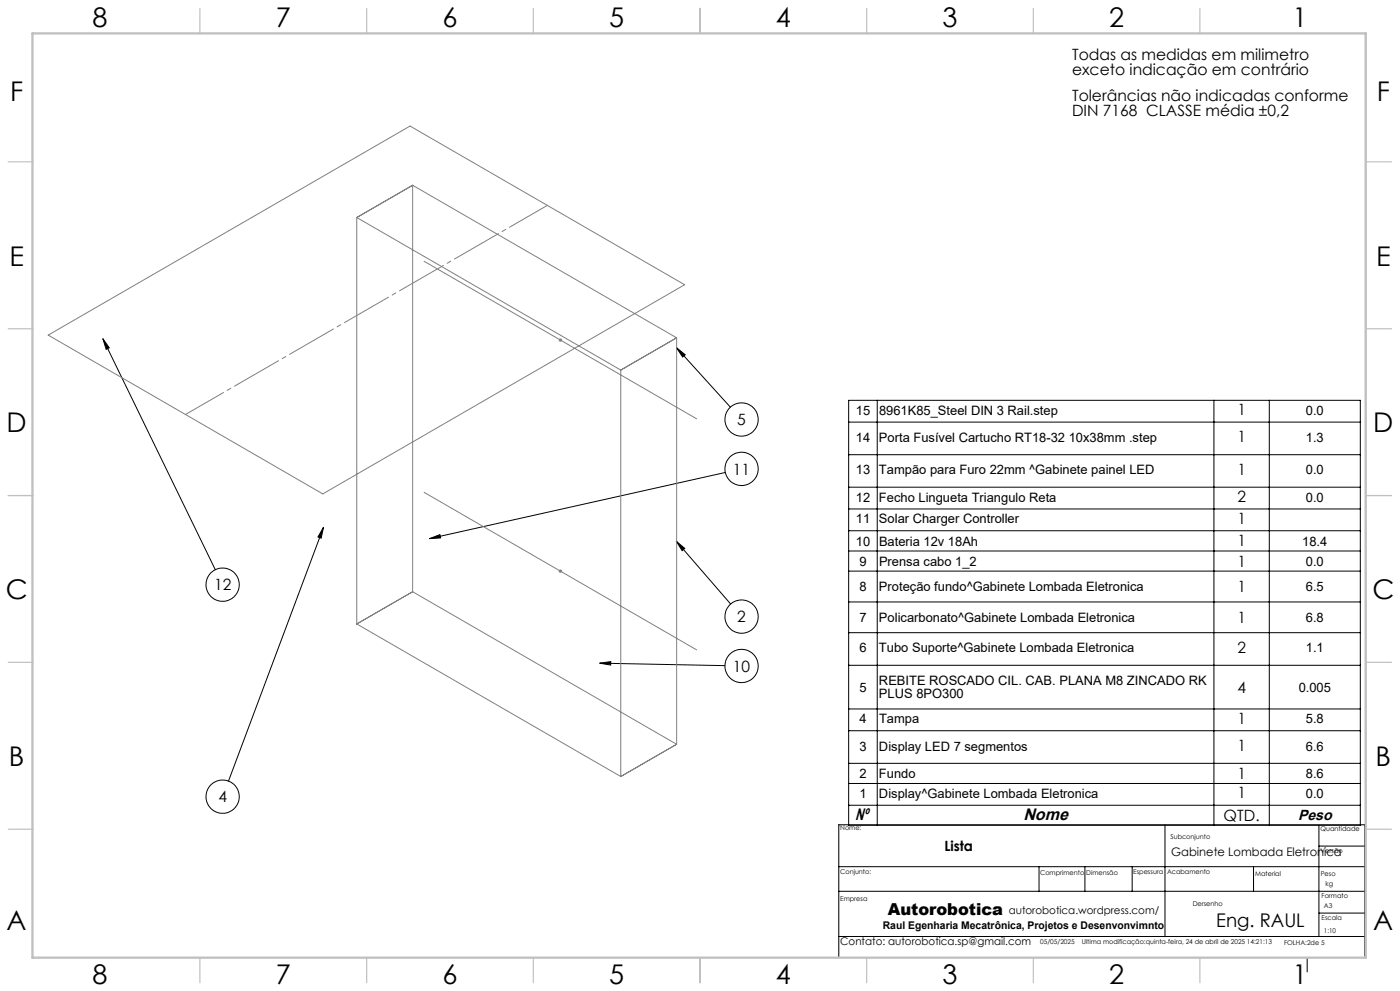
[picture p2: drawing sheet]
<svg xmlns="http://www.w3.org/2000/svg" width="420mm" height="297mm" viewBox="0 0 420 297" stroke-linecap="round" stroke-linejoin="round" font-family="sans-serif">
<g fill="none" stroke="#808080" stroke-width=".3">
<path d="M123.8 55.5l79.2 45.7M123.8 55.5l-16.8 9.7M123.8 55.5v121.8M107 65.2l79.2 45.7M107 65.2v121.8M127.2 78.3l81.8 47.2M14.5 100.4l108.5-62.6 82.4 47.5-108.6 62.7zM167.6 101.9h1M167.7 101.6l.8 .7M168.1 101.4v1M168.5 101.6l-.8 .7M186.2 110.9v121.8"/>
<path d="M203 101.2l-16.8 9.7M203 101.2v121.9M127.2 147.6l81.8 47.2M123.8 177.3l79.2 45.8M123.8 177.3l-16.8 9.7M167.6 171.2h1M167.7 170.8l.8 .7M168.1 170.7v1M168.5 170.8l-.8 .7M107 187l79.2 45.7M203 223.1l-16.8 9.6"/>
</g>
<g fill="none" stroke="#000" stroke-width=".3">
<path d="M30.9 101.5l33.7 69.2M30.9 101.5l1.9 2.7-.9 .5zM203 104.2l16.1 17.8M203 104.2l2.6 2.1-.8 .7zM254.6 120h153.5v127.3h-153.5zM263.2 120v127.3M364.2 120v127.3M380.8 120v127.3M254.6 126.5h153.5M254.6 136.3h153.5M97 158l-28.5 76.1M97 158l-.7 3.3-.9-.4z"/>
<path d="M217.6 141.6l-88.7 19.8M254.6 146h153.5M254.6 152.5h153.5M254.6 159.1h153.5M128.9 161.4l3.1-1.2 .2 1zM202.9 162.2l16.3 18.8M202.9 162.2l2.5 2.2-.8 .6zM254.6 165.1h153.5M254.6 171.2h153.5M179.9 198.8l37.6 .7M179.9 198.8l3.3-.5v1zM254.6 180.4h153.5"/>
<path d="M254.6 189.6h153.5M254.6 199.4h153.5M254.6 212.5h153.5M254.6 219h153.5M254.6 228.8h153.5M254.6 234.8h153.5M251.6 259.7h157.8M254.6 241.3h153.5M311.7 259.7v7.4M325.5 259.7v7.4M339.7 259.7v7.4M349.5 247.3v33.3"/>
<path d="M376.1 259.7v7.4M395.7 253.6h13.7M395.7 247.4v33.3M251.6 267.1h157.8M395.7 273.6h13.7M251.6 280.7h157.8M251.6 287v-39.8h157.8v39.8M392.1 287v4.3"/>
<circle cx="222.5" cy="125.7" r="5"/>
<circle cx="222.5" cy="140.5" r="5"/>
<circle cx="66.8" cy="175.2" r="5"/>
<circle cx="222.5" cy="184.8" r="5"/>
<circle cx="222.5" cy="199.6" r="5"/>
<circle cx="66.8" cy="238.8" r="5"/>
</g>
<g fill="none" stroke="#c0c0c0" stroke-width=".35">
<path d="M60 2.5v7.5M110 2.5v7.5M160 2.5v7.5M210 2.5v7.5M260 2.5v7.5M310 2.5v7.5M360 2.5v7.5M2.5 48.5h7.5M410 48.5h7.5M2.5 98.5h7.5M410 98.5h7.5M2.5 148.5h7.5"/>
<path d="M410 148.5h7.5M2.5 198.5h7.5M410 198.5h7.5M2.5 248.5h7.5M410 248.5h7.5M60 287v7.5M110 287v7.5M160 287v7.5M210 287v7.5M260 287v7.5M310 287v7.5M360 287v7.5"/>
</g>
<path d="M9.7 10h400v277h-400z" fill="none" stroke="#c0c0c0" stroke-width=".7"/>
<path d="M55.7 124.2l108.5-62.7" fill="none" stroke="#808080" stroke-width=".3" stroke-dasharray="15.2 1.3 1.3 1.3" stroke-dashoffset="2.1"/>
<path d="M203 104.2l2.6 2.1-.8 .7zM128.9 161.4l3.1-1.2 .2 1zM202.9 162.2l2.5 2.2-.8 .6zM179.9 198.8l3.3-.5v1zM97 158l-.7 3.3-.9-.4zM30.9 101.5l1.9 2.7-.9 .5z" fill="#000"/>
<g font-size="8.1">
<text x="27.8" y="8">8</text>
<text x="82.8" y="8">7</text>
<text x="132.8" y="8">6</text>
<text x="182.8" y="8">5</text>
<text x="232.8" y="8">4</text>
<text x="282.8" y="8">3</text>
<text x="332.8" y="8">2</text>
<text x="387.8" y="8">1</text>
<text x="3" y="30.4">F</text>
<text x="413" y="30.4">F</text>
<text x="2.8" y="79.6">E</text>
<text x="412.8" y="79.6">E</text>
<text x="2" y="129.6">D</text>
<text x="412" y="129.6">D</text>
<text x="1.7" y="179.6">C</text>
<text x="411.7" y="179.6">C</text>
<text x="2.7" y="229.6">B</text>
<text x="412.7" y="229.6">B</text>
<text x="2" y="278.9">A</text>
<text x="412" y="278.9">A</text>
<text x="27.8" y="295">8</text>
<text x="82.8" y="295">7</text>
<text x="132.8" y="295">6</text>
<text x="182.8" y="295">5</text>
<text x="232.8" y="295">4</text>
<text x="282.8" y="295">3</text>
<text x="332.8" y="295">2</text>
<text x="387.8" y="295">1</text>
</g>
<text font-size="5.6" x="364.9" y="277.8">Eng. RAUL</text>
<g font-size="5">
<text x="256.5" y="245.9">Nº</text>
<text x="307" y="245.9">Nome</text>
</g>
<text font-size="4.9" x="266.3" y="274.2">Autorobotica</text>
<g font-size="4.7">
<text x="321.6" y="18">Todas as medidas em milimetro</text>
<text x="321.6" y="22.5">exceto indicação em contrário</text>
<text x="321.6" y="30.2">Tolerâncias não indicadas conforme</text>
<text x="321.6" y="34.7">DIN 7168 CLASSE média ±0,2</text>
<text x="371.2" y="124.5">1</text>
<text x="221.2" y="127.4">5</text>
<text x="371.2" y="132.6">1</text>
<text x="219.9" y="142.2">11</text>
<text x="371.2" y="142.4">1</text>
<text x="371.2" y="150.5">2</text>
<text x="371.2" y="157">1</text>
<text x="371.2" y="163.8">1</text>
<text x="371.2" y="169.8">1</text>
<text x="64.2" y="176.9">12</text>
<text x="371.2" y="177.5">1</text>
<text x="221.2" y="186.5">2</text>
<text x="371.2" y="186.7">1</text>
<text x="371.2" y="195.7">2</text>
<text x="219.9" y="201.3">10</text>
<text x="371.2" y="207.6">4</text>
<text x="371.2" y="217">1</text>
<text x="371.2" y="225.1">1</text>
<text x="371.2" y="233.5">1</text>
<text x="371.2" y="239.3">1</text>
<text x="65.5" y="240.5">4</text>
<text x="367.1" y="246">QTD.</text>
</g>
<text font-size="4.4" x="389.4" y="245.9">Peso</text>
<text font-size="4.2" x="283.3" y="254.9">Lista</text>
<g font-size="3.9">
<text x="256.7" y="124.3">15</text>
<text x="263.7" y="124.3">8961K85_Steel DIN 3 Rail.step</text>
<text x="391.8" y="124.3">0.0</text>
<text x="256.7" y="132.4">14</text>
<text x="263.7" y="132.4">Porta Fusível Cartucho RT18-32 10x38mm .step</text>
<text x="391.8" y="132.4">1.3</text>
<text x="256.7" y="142.2">13</text>
<text x="263.7" y="142.2">Tampão para Furo 22mm ^Gabinete painel LED</text>
<text x="391.8" y="142.2">0.0</text>
<text x="256.7" y="150.3">12</text>
<text x="263.7" y="150.3">Fecho Lingueta Triangulo Reta</text>
<text x="391.8" y="150.3">0.0</text>
<text x="256.7" y="156.9">11</text>
<text x="263.7" y="156.9">Solar Charger Controller</text>
<text x="256.7" y="163.5">10</text>
<text x="263.7" y="163.5">Bateria 12v 18Ah</text>
<text x="390.7" y="163.5">18.4</text>
<text x="257.8" y="169.6">9</text>
<text x="263.7" y="169.6">Prensa cabo 1_2</text>
<text x="391.8" y="169.6">0.0</text>
<text x="257.8" y="177.2">8</text>
<text x="263.7" y="177.2">Proteção fundo^Gabinete Lombada Eletronica</text>
<text x="391.8" y="177.2">6.5</text>
<text x="257.8" y="186.4">7</text>
<text x="263.7" y="186.4">Policarbonato^Gabinete Lombada Eletronica</text>
<text x="391.8" y="186.4">6.8</text>
<text x="257.8" y="195.5">6</text>
<text x="263.7" y="195.5">Tubo Suporte^Gabinete Lombada Eletronica</text>
<text x="391.8" y="195.5">1.1</text>
<text x="257.8" y="207.3">5</text>
<text x="263.7" y="205.4">REBITE ROSCADO CIL. CAB. PLANA M8 ZINCADO RK</text>
<text x="263.7" y="209.3">PLUS 8PO300</text>
<text x="389.6" y="207.3">0.005</text>
<text x="257.8" y="216.8">4</text>
<text x="263.7" y="216.8">Tampa</text>
<text x="391.8" y="216.8">5.8</text>
<text x="257.8" y="224.9">3</text>
<text x="263.7" y="224.9">Display LED 7 segmentos</text>
<text x="391.8" y="224.9">6.6</text>
<text x="257.8" y="233.2">2</text>
<text x="263.7" y="233.2">Fundo</text>
<text x="391.8" y="233.2">8.6</text>
<text x="257.8" y="239.1">1</text>
<text x="263.7" y="239.1">Display^Gabinete Lombada Eletronica</text>
<text x="391.8" y="239.1">0.0</text>
</g>
<text font-size="3.5" x="351.4" y="256.7">Gabinete Lombada Eletronica</text>
<g font-size="3.2">
<text x="302.6" y="273.8">autorobotica.wordpress.com/</text>
<text x="264.9" y="278.3">Raul Egenharia Mecatrônica, Projetos e Desenvonvimnto</text>
<text x="252.1" y="283.1">Contato: autorobotica.sp@gmail.com</text>
</g>
<g font-size="2">
<text x="252.1" y="248.8">Nome:</text>
<text x="351.1" y="251.3">Subconjunto</text>
<text x="396.2" y="249.2">Quantidade</text>
<text x="396.2" y="255.7">Versão</text>
<text x="252.1" y="261.8">Conjunto:</text>
<text x="312" y="262.3">Comprimento</text>
<text x="325.9" y="262.3">Dimensão</text>
<text x="340" y="261.9">Espessura</text>
<text x="350.1" y="261.9">Acabamento</text>
<text x="376.6" y="262.4">Material</text>
<text x="396.2" y="262.4">Peso</text>
<text x="396.5" y="269.3">Formato</text>
<text x="397.7" y="265.5">kg</text>
<text x="252.1" y="270">Empresa</text>
<text x="357.8" y="271.5">Dersenho</text>
<text x="396.5" y="275.8">Escala</text>
<text x="397.2" y="272.2">A3</text>
<text x="397.2" y="279.7">1:10</text>
<text x="312" y="283.1">05/05/2025</text>
<text x="324.5" y="283.1">Ultima modificação:quinta-feira, 24 de abril de 2025 14:21:13</text>
<text x="385.2" y="283.2">FOLHA:2de 5</text>
</g>
</svg>
